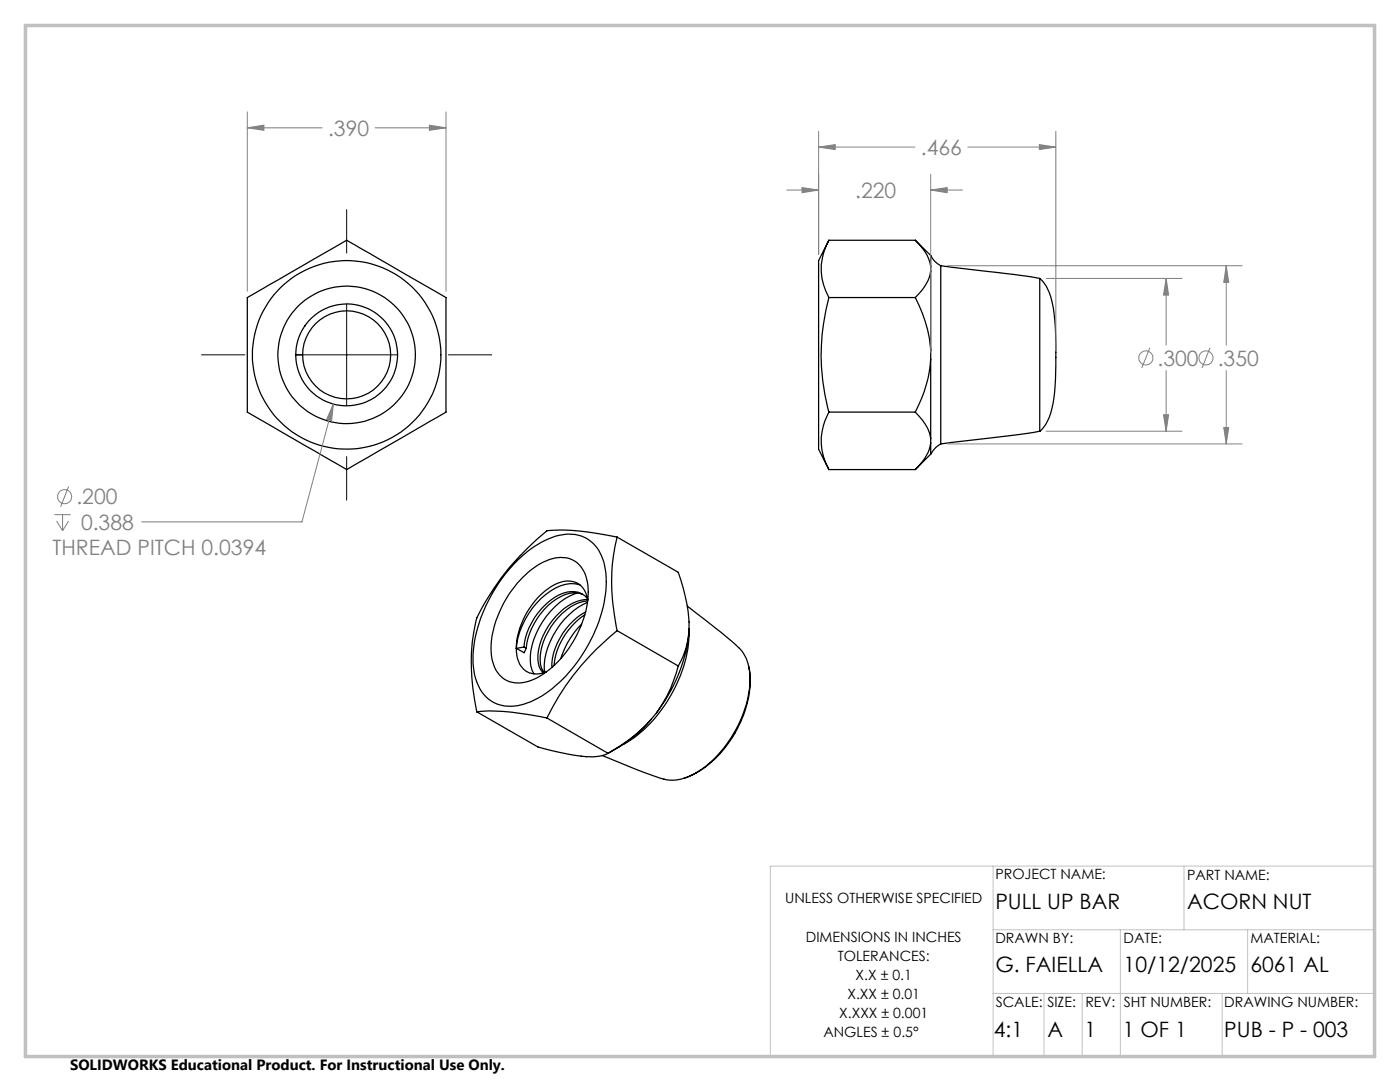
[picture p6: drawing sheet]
<svg xmlns="http://www.w3.org/2000/svg" width="279mm" height="216mm" viewBox="0 0 279 216" stroke-linecap="round" stroke-linejoin="round" font-family="sans-serif">
<g fill="none" stroke="#000" stroke-width=".25">
<path d="M49.4 59.4l19.8-11.5 4.7 2.7 15.1 8.8v22.8l-19.8 11.5-8.6-4.9-11.2-6.6zM165.4 59.4a42.8 42.8 0 0 0 0 22.8M165.4 47.9a11.4 11.4 0 0 0 0 11.5M165.4 47.9l-2 4.1v37.6l2 4.1M165.4 59.4h17.3M165.4 47.9h17.3M182.7 59.4a26.7 26.7 0 0 1 3 10.6M182.7 47.9a8.5 8.5 0 0 1 3 5.3M182.7 47.9l3 3.1M185.7 51a4.4 4.4 0 0 0 2 2M185.7 54v16M185.7 54a9.2 9.2 0 0 1-3 5.4"/>
<path d="M185.7 51v2.2M185.7 53.2v.8M187.7 53l14.5 1.8 5.3 .8M187.7 53v35.6M207.5 55.6a8.3 8.3 0 0 1 2.6 5.5 82.8 82.8 0 0 1 .6 10.2 42.3 42.3 0 0 1-1 11.1 6.9 6.9 0 0 1-2.2 3.6M207.5 55.6v30.4M59 70.8h1.4M60.9 65l-.1 .2M185.7 71.6a26.4 26.4 0 0 1-3 10.6M185.7 71.6v16M185.7 70v1.6M165.4 82.2a11.4 11.4 0 0 0 0 11.5"/>
<path d="M165.4 82.2h17.3M165.4 93.7h17.3M182.7 82.2a9.4 9.4 0 0 1 3 5.4M185.7 88.4v2.2M185.7 88.4a9.2 9.2 0 0 1-3 5.3M185.7 90.6l-3 3.1M185.7 87.6v.8M187.7 88.6a4.9 4.9 0 0 0-2 2M207.5 86l-4.2 .7-15.6 1.9M103.2 111.9a16.9 16.9 0 0 1 9.7-5.3 7.1 7.1 0 0 1 7.8 6.4 23.6 23.6 0 0 1-3.2 15.5 25.8 25.8 0 0 1-11.6 11.5 8 8 0 0 1-8.9-.9 11.3 11.3 0 0 1-2.5-9.3 30.3 30.3 0 0 1 8.7-17.9zM104.3 115.2a11.9 11.9 0 0 1 7.6-4 5.2 5.2 0 0 1 5.3 5 19.3 19.3 0 0 1-4.2 13.9 15.1 15.1 0 0 1-8.7 6.1 5.2 5.2 0 0 1-6.1-4.5 18.9 18.9 0 0 1 4-13.9zM115.3 118.3a14.6 14.6 0 0 0-8.8 9.3 7.9 7.9 0 0 0 .1 6.8"/>
<path d="M115.7 116.7a6.2 6.2 0 0 0-5.8 1.2 16 16 0 0 0-6.9 11.5M116.2 118.6a5.4 5.4 0 0 0-5.1 .9 14 14 0 0 0-6.1 9.9M117.2 119.4a4.5 4.5 0 0 0-5.7-.7 13.7 13.7 0 0 0-6.9 10.4M117.3 119.7a8.5 8.5 0 0 0-6.4 3.3 11.9 11.9 0 0 0-3.4 9.4 3 3 0 0 0 .9 1.9M117.3 119.9a9.6 9.6 0 0 0-6.7 4.2 11.8 11.8 0 0 0-2.7 8.5l.7 1.6M117.3 119.8a4 4 0 0 0-5.9-3.5 15.3 15.3 0 0 0-8.4 13.1M123.2 107.2a40.3 40.3 0 0 0 0 18.6M123.2 107.2a48.9 48.9 0 0 0-13.3-1.4l-.8 .1a50.3 50.3 0 0 0-14 17.4 40.2 40.2 0 0 0 0 18.7M123.2 107.2l12.2 7a31.7 31.7 0 0 1 2.1 11.2M103 129.4a4.8 4.8 0 0 0 2.6 4.8 4.7 4.7 0 0 0 3.4-.1M103 129.4l1.6 .8 .4-.8M104.6 129.1l-1.6 .3"/>
<path d="M104.6 129.1l.4 .3M116.1 124.6a16.7 16.7 0 0 0-4.2 6.8M116.7 122.7a13.8 13.8 0 0 0-6.1 10.1M116.9 122.1a13.3 13.3 0 0 0-6.8 11.1M117.2 120.2a15.4 15.4 0 0 0-8.6 13.4l.1 .6M123.2 125.8a51 51 0 0 0-14.1 17.5M123.2 125.8l12.2 7.1M135.4 132.9l-.5 1.5a26.1 26.1 0 0 1-3.9 7.8M137.2 120.9l8.7 7a8.9 8.9 0 0 1 3.7 8.8 24.2 24.2 0 0 1-10.7 17.5 8.4 8.4 0 0 1-8.5 .6l-10.2-4M137.5 125.4a15.5 15.5 0 0 1-2.1 7.5M137.5 125.4a31.3 31.3 0 0 1-6.5 16.8M137.5 125.8a27.4 27.4 0 0 1-7.9 18.7 20.1 20.1 0 0 1-5.2 4.1"/>
<path d="M149.4 132.9a20 20 0 0 1-3.4 14.5 18.9 18.9 0 0 1-9.5 7.9M95.1 142a46.5 46.5 0 0 1 14 1.3M95.1 142l12.3 7a37 37 0 0 0 11.7 2l1.3-.3 1-.4M109.1 143.3l12.3 7M130 143.5a32.3 32.3 0 0 1-8.6 6.8M130 143.5a27.7 27.7 0 0 1-8.6 6.8M131 142.2l-1 1.3"/>
<circle cx="69.2" cy="70.8" r="18.8"/>
<circle cx="69.2" cy="70.8" r="10.2"/>
<circle cx="69.2" cy="70.8" r="8.8"/>
<circle cx="69.2" cy="70.8" r="13.7"/>
</g>
<g fill="none" stroke="#808080" stroke-width=".2">
<path d="M49.4 25.5l3.3-.5v1zM49.4 22.3v35.8M49.4 25.5h14.9M74.9 25.5h14.1M85.7 25l3.3 .5-3.3 .5zM89 22.3v35.8M157 37.9h6.4M160.1 37.4l3.3 .5-3.3 .6zM163.4 29.4l3.3-.5v.9zM163.4 26.2v24.5M163.4 29.4h19.2M185.7 37.9l3.3-.5v1.1z"/>
<path d="M185.7 34.7v35.6M185.7 37.9h6.4M193.1 29.4h17.6M207.4 28.9l3.3 .5-3.3 .4zM210.7 26.2v43.9M189 53h58.9M208.8 55.6h27.1M232.7 55.6l.5 3.3h-1zM232.7 55.6v13.3M244.7 53l.5 3.3h-1zM244.7 53v15.9M229.5 69.4l-1.6 4"/>
<path d="M232.7 73.9v12.1M241.5 69.4l-1.6 4M244.7 73.9v14.7M13.7 97.1l-1.6 4M66.5 80.6l-.3 3.4-1-.3zM66.5 80.6l-6.2 23.5h-32M189 88.6h58.9M208.8 86h27.1M232.2 82.8h1l-.5 3.2zM244.2 85.3h1l-.5 3.3zM10.9 102.7h3.2M11.3 104l1.2 1.9"/>
<path d="M12.5 102.7v3.2M13.7 104l-1.2 1.9"/>
<circle cx="228.7" cy="71.4" r="1.4"/>
<circle cx="240.7" cy="71.4" r="1.4"/>
<circle cx="12.9" cy="99.1" r="1.41"/>
</g>
<path d="M69.2 41.8v8.7M40.2 70.8h8.7M59 70.8h20.3M69.2 60.6v20.4M89.5 70.8h8.6M69.2 91.1v8.7" fill="none" stroke="#000" stroke-width=".2"/>
<path d="M198.2 172.8v38.1M236.3 172.8v12.7M274.4 172.8h-120.7v38.1M198.2 185.5h76.2M198.2 198.2h76.2M208.4 198.2v12.7M216 198.2v12.7M223.6 185.5v25.4M243.9 198.2v12.7M249 185.5v12.7" fill="none" stroke="#c0c0c0" stroke-width=".2"/>
<path d="M5.1 5.1h269.2v205.7h-269.2z" fill="none" stroke="#c0c0c0" stroke-width=".7"/>
<path d="M244.2 85.3h1l-.5 3.3zM244.7 53l.5 3.3h-1zM232.2 82.8h1l-.5 3.2zM232.7 55.6l.5 3.3h-1zM163.4 29.4l3.3-.5v.9zM207.4 28.9l3.3 .5-3.3 .4zM185.7 37.9l3.3-.5v1.1zM160.1 37.4l3.3 .5-3.3 .6zM85.7 25l3.3 .5-3.3 .5zM49.4 25.5l3.3-.5v1zM66.5 80.6l-1.3 3.1 1 .3z" fill="#808080"/>
<g font-size="4.2" fill="#808080">
<text x="65.5" y="27.1">.390</text>
<text x="183.8" y="30.9">.466</text>
<text x="170.7" y="39.5">.220</text>
<text x="231" y="73">.300</text>
<text x="243" y="73">.350</text>
<text x="15.2" y="100.6">.200</text>
<text x="16.2" y="105.7">0.388</text>
<text x="10.5" y="110.8">THREAD PITCH 0.0394</text>
</g>
<g font-size="4.2">
<text x="198.7" y="181.5">PULL UP BAR</text>
<text x="236.9" y="181.5">ACORN NUT</text>
<text x="198.7" y="194">G. FAIELLA</text>
<text x="224.2" y="194">10/12/2025</text>
<text x="249.6" y="194">6061 AL</text>
<text x="198.3" y="207">4:1</text>
<text x="209.1" y="207">A</text>
<text x="216.4" y="207">1</text>
<text x="224.1" y="207">1 OF 1</text>
<text x="244.3" y="207">PUB - P - 003</text>
</g>
<text font-size="3" x="14" y="213.5">SOLIDWORKS Educational Product. For Instructional Use Only.</text>
<g font-size="2.8">
<text x="198.7" y="175.4">PROJECT NAME:</text>
<text x="236.9" y="175.6">PART NAME:</text>
<text x="156.7" y="180.2">UNLESS OTHERWISE SPECIFIED</text>
<text x="160.8" y="187.9">DIMENSIONS IN INCHES</text>
<text x="167.2" y="191.7">TOLERANCES:</text>
<text x="198.7" y="188.2">DRAWN BY:</text>
<text x="224.2" y="188.2">DATE:</text>
<text x="249.6" y="188.2">MATERIAL:</text>
<text x="170.8" y="195.5">X.X ± 0.1</text>
<text x="167.5" y="203.2">X.XXX ± 0.001</text>
<text x="169.1" y="199.3">X.XX ± 0.01</text>
<text x="198.7" y="200.9">SCALE:</text>
<text x="209" y="200.9">SIZE:</text>
<text x="216.6" y="200.9">REV:</text>
<text x="224.3" y="200.9">SHT NUMBER:</text>
<text x="244.3" y="200.9">DRAWING NUMBER:</text>
<text x="164.3" y="207">ANGLES ± 0.5°</text>
</g>
</svg>
